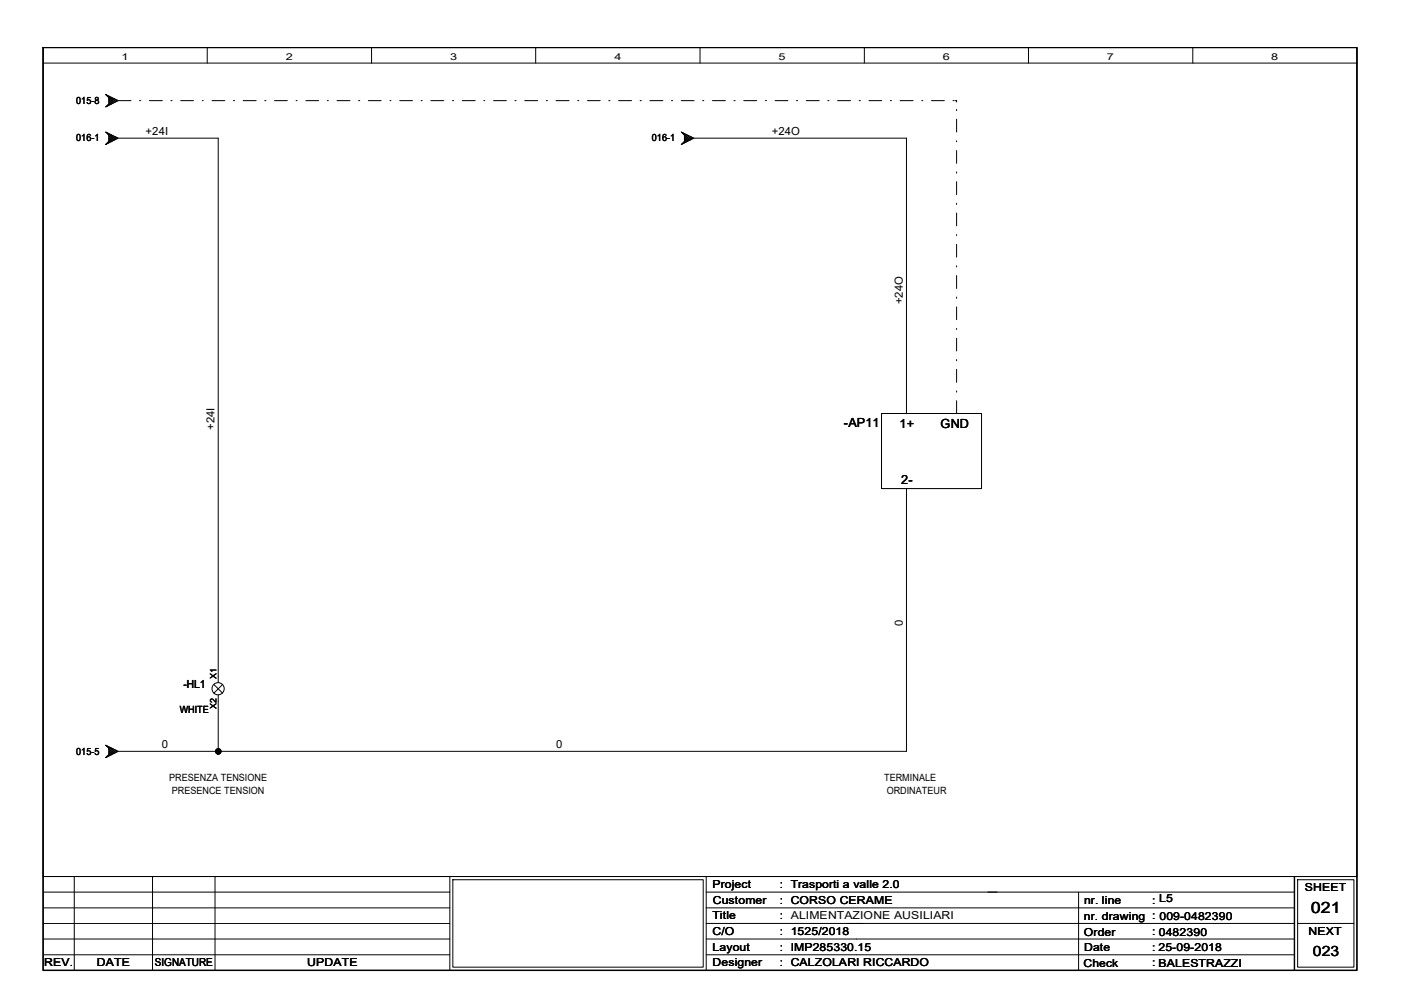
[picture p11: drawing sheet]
<svg xmlns="http://www.w3.org/2000/svg" width="297mm" height="210mm" viewBox="0 0 297 210" stroke-linecap="round" stroke-linejoin="round" font-family="sans-serif">
<path d="M9.1 10.1h278.6v195.6h-278.6zM274.4 185.8v19.9" fill="none" stroke="#000" stroke-width=".3"/>
<g fill="none" stroke="#000" stroke-width=".21">
<path d="M9.1 10.1h278.6v195.6h-278.6zM9.1 10.1h278.6v175.7h-278.6zM9.1 13.4h278.6M43.9 10.1v3.3M78.8 10.1v3.3M113.6 10.1v3.3M148.4 10.1v3.3M183.3 10.1v3.3M218.1 10.1v3.3M252.9 10.1v3.3M22.4 20l2.7 1.3-2.7 1.4 .7-.7v-1.3zM22.4 28l2.7 1.3-2.7 1.3 .7-.6v-1.3z"/>
<path d="M22.5 22.6h.1M22.5 30.5l.1 .1M22.6 20.1l-.1 .1M22.6 28.1h-.1M22.7 20.3l.1-.1 1.5 1.5 .5-.5M22.7 28.3l.1-.1 1.5 1.5 .5-.5M22.9 22.2l.2 .2M22.9 30.1l.2 .2M23.1 21.1l.4-.5 1.1 1M23.1 20.4l-.2 .1M23.1 20.9l.9 .9M23.1 21.3l.7 .7"/>
<path d="M23.1 22l.2 .2M23.1 29l.4-.4 1.1 .9M23.1 28.3l-.2 .2M23.1 28.8l.9 1M23.1 29.2l.7 .7M23.1 29.9l.2 .3M23.3 20.5l-.2 .2M23.3 28.4l-.2 .3M23.8 20.7l-.7 .8M23.8 28.7l-.7 .7M24 20.9l-.9 .9M24 28.8l-.9 1"/>
<path d="M24.6 21.1l-1.1 1-.4-.5M24.6 29l-1.1 1.1-.4-.5M24.8 21.5l-.5-.5-1.5 1.5-.1-.1M24.8 29.4l-.5-.4-1.5 1.4h-.1M25.1 29.3h21.2v115.4M25.1 21.3h2.7M29.6 21.3h.2M31.7 21.3h2.7M36.2 21.3h.3M38.3 21.3h2.7M42.9 21.3h.2M45 21.3h2.7"/>
<path d="M49.5 21.3h.2M51.6 21.3h2.7M56.1 21.3h.3M58.2 21.3h2.7M62.8 21.3h.2M64.9 21.3h2.7M69.4 21.3h.2M71.5 21.3h2.7M76 21.3h.3M78.1 21.3h2.7M82.7 21.3h.2M84.7 21.3h2.8"/>
<path d="M89.3 21.3h.2M91.4 21.3h2.7M95.9 21.3h.3M98 21.3h2.7M102.6 21.3h.2M104.6 21.3h2.8M109.2 21.3h.2M111.2 21.3h2.8M115.8 21.3h.3M117.9 21.3h2.7M122.5 21.3h.2M124.5 21.3h2.8"/>
<path d="M129.1 21.3h.2M131.1 21.3h2.8M135.7 21.3h.3M137.8 21.3h2.7M142.4 21.3h.2M144.4 28l2.7 1.3-2.7 1.3 .7-.6v-1.3zM144.4 21.3h2.7M144.6 30.5v.1M144.6 28.1h.1M144.7 28.3l.1-.1 1.5 1.5 .6-.5M144.9 30.1l.2 .2M145.1 28.3l-.2 .2"/>
<path d="M145.1 29l.5-.4 1 .9M145.1 28.8l1 1M145.1 29.2l.7 .7M145.1 29.9l.2 .3M145.3 28.4l-.2 .3M145.8 28.7l-.7 .7M146.1 28.8l-1 1M146.6 29l-1 1.1-.5-.5M146.9 29.4l-.6-.4-1.5 1.4h-.1M147.1 29.3h45.1v58.4M149 21.3h.2M151 21.3h2.8"/>
<path d="M155.6 21.3h.3M157.7 21.3h2.7M162.3 21.3h.2M164.3 21.3h2.7M168.9 21.3h.2M170.9 21.3h2.8M175.5 21.3h.3M177.6 21.3h2.7M182.2 21.3h.2M184.2 21.3h2.7M188.8 21.3h.2M190.8 21.3h2.8"/>
<path d="M195.4 21.3h.3M197.5 21.3h2.7M202.1 21.3h.2M202.5 21.3h.3v.3M202.8 23.2v.3M202.8 25.3v2.7M202.8 29.8v.3M202.8 31.9v2.7M202.8 36.4v.3M202.8 38.5v2.8M202.8 43.1v.2M202.8 45.2v2.7"/>
<path d="M202.8 49.7v.3M202.8 51.8v2.7M202.8 56.3v.3M202.8 58.4v2.8M202.8 63v.2M202.8 65.1v2.7M202.8 69.6v.2M202.8 71.7v2.7M202.8 76.2v.3M202.8 78.3v2.8M186.9 87.7h21.2v15.9h-21.2zM202.8 82.9v.2"/>
<path d="M202.8 85v2.7M192.2 103.6v55.7h-167.1M22.4 158l2.7 1.3-2.7 1.4 .7-.7v-1.3zM22.6 158.1h-.1M22.7 158.3l.1-.1 1.5 1.5 .5-.5M23.1 159l.4-.4 1.1 1M23.1 158.3l-.2 .2M23.1 158.8l.9 1M23.1 159.2l.7 .7M23.1 159.9l.2 .3M23.3 158.5l-.2 .2M23.8 158.7l-.7 .7"/>
<path d="M24 158.8l-.9 1M24.6 159l-1.1 1.1-.4-.5M24.8 159.4l-.5-.5-1.5 1.5-.1-.1M45.3 145.1l1.9 1.9M46.3 147.4v11.9M47.2 145.1l-1.9 1.9M22.5 160.5l.1 .1M22.9 160.1l.2 .2M9.1 185.8h278.6M9.1 195.8h86.3M9.1 199.1h86.3M9.1 192.5h86.3"/>
<path d="M9.1 189.1h86.3M15.7 185.8v19.9M32.3 185.8v19.9M45.6 185.8v19.9M95.4 185.8v19.9M96 186.5h53.1v18.6h-53.1zM149.7 185.8v19.9M149.7 195.8h124.7M149.7 199.1h124.7M149.7 192.5h124.7M149.7 189.1h124.7M228.7 189.1v16.6"/>
<path d="M275.1 186.5h12v18.6h-12zM275.1 195.8h12M9.1 202.4h86.3M149.7 202.4h124.7"/>
<circle cx="46.2" cy="146" r="1.3"/>
<circle cx="46.3" cy="159.3" r=".57"/>
</g>
<circle cx="46.3" cy="159.3" r=".57" fill="#000"/>
<text font-size="3.3" x="278" y="193.5">021</text>
<text font-size="3" x="278.3" y="202.6">023</text>
<g font-size="2.7">
<text x="178.9" y="90.6">-AP11</text>
<text x="190.7" y="90.8">1+</text>
<text x="199.4" y="90.8">GND</text>
<text x="191.1" y="102.5">2-</text>
</g>
<g font-size="2.4">
<text x="30.8" y="28.5">+24I</text>
<text x="163.6" y="28.5">+24O</text>
<text x="191.4" y="64.5" transform="rotate(-90 191.4 64.5)">+24O</text>
<text x="45.5" y="91.2" transform="rotate(-90 45.5 91.2)">+24I</text>
<text x="191.4" y="132.8" transform="rotate(-90 191.4 132.8)">0</text>
<text x="38.9" y="145.9">-HL1</text>
<text x="34.3" y="158.5">0</text>
<text x="117.9" y="158.5">0</text>
</g>
<g font-size="2.3">
<text x="151.1" y="188.3">Project</text>
<text x="151.1" y="191.7">Customer</text>
<text x="165.4" y="188.3">: Trasporti a valle 2.0</text>
<text x="165.4" y="191.6">: CORSO CERAME</text>
<text x="229.9" y="191.6">nr. line</text>
<text x="244.3" y="191.6">: L5</text>
<text x="276.6" y="188.9">SHEET</text>
<text x="151.1" y="194.9">Title</text>
<text x="165.4" y="194.9">: ALIMENTAZIONE AUSILIARI</text>
<text x="229.8" y="195">nr. drawing : 009-0482390</text>
<text x="151.1" y="198.3">C/O</text>
<text x="151.1" y="201.6">Layout</text>
<text x="165.4" y="198.3">: 1525/2018</text>
<text x="165.4" y="201.6">: IMP285330.15</text>
<text x="229.8" y="198.5">Order</text>
<text x="229.9" y="201.5">Date</text>
<text x="244.3" y="198.3">: 0482390</text>
<text x="244.3" y="201.6">: 25-09-2018</text>
<text x="277.4" y="198.2">NEXT</text>
<text x="9.4" y="204.9">REV.</text>
<text x="20.5" y="204.9">DATE</text>
<text x="32.8" y="204.9">SIGNATURE</text>
<text x="65.1" y="204.9">UPDATE</text>
<text x="151.1" y="204.9">Designer</text>
<text x="165.4" y="204.9">: CALZOLARI RICCARDO</text>
<text x="229.7" y="204.9">Check</text>
<text x="244.3" y="204.9">: BALESTRAZZI</text>
<text x="245.6" y="204.9">BALESTRAZZI</text>
</g>
<g font-size="2.1">
<text x="16.2" y="22">015-8</text>
<text x="16.2" y="30">016-1</text>
<text x="138.2" y="30">016-1</text>
<text x="38.1" y="151.1">WHITE</text>
<text x="16.2" y="160">015-5</text>
<text x="35.9" y="165.7">PRESENZA TENSIONE</text>
<text x="187.4" y="165.7">TERMINALE</text>
<text x="36.4" y="168.3">PRESENCE TENSION</text>
<text x="188" y="168.3">ORDINATEUR</text>
</g>
<g font-size="2">
<text x="25.8" y="12.7">1</text>
<text x="60.6" y="12.7">2</text>
<text x="95.4" y="12.7">3</text>
<text x="130.3" y="12.7">4</text>
<text x="165.1" y="12.7">5</text>
<text x="199.9" y="12.7">6</text>
<text x="234.7" y="12.7">7</text>
<text x="269.5" y="12.7">8</text>
</g>
<g font-size="1.9">
<text x="45.9" y="144.1" transform="rotate(-90 45.9 144.1)">X1</text>
<text x="45.9" y="150.4" transform="rotate(-90 45.9 150.4)">X2</text>
</g>
</svg>
